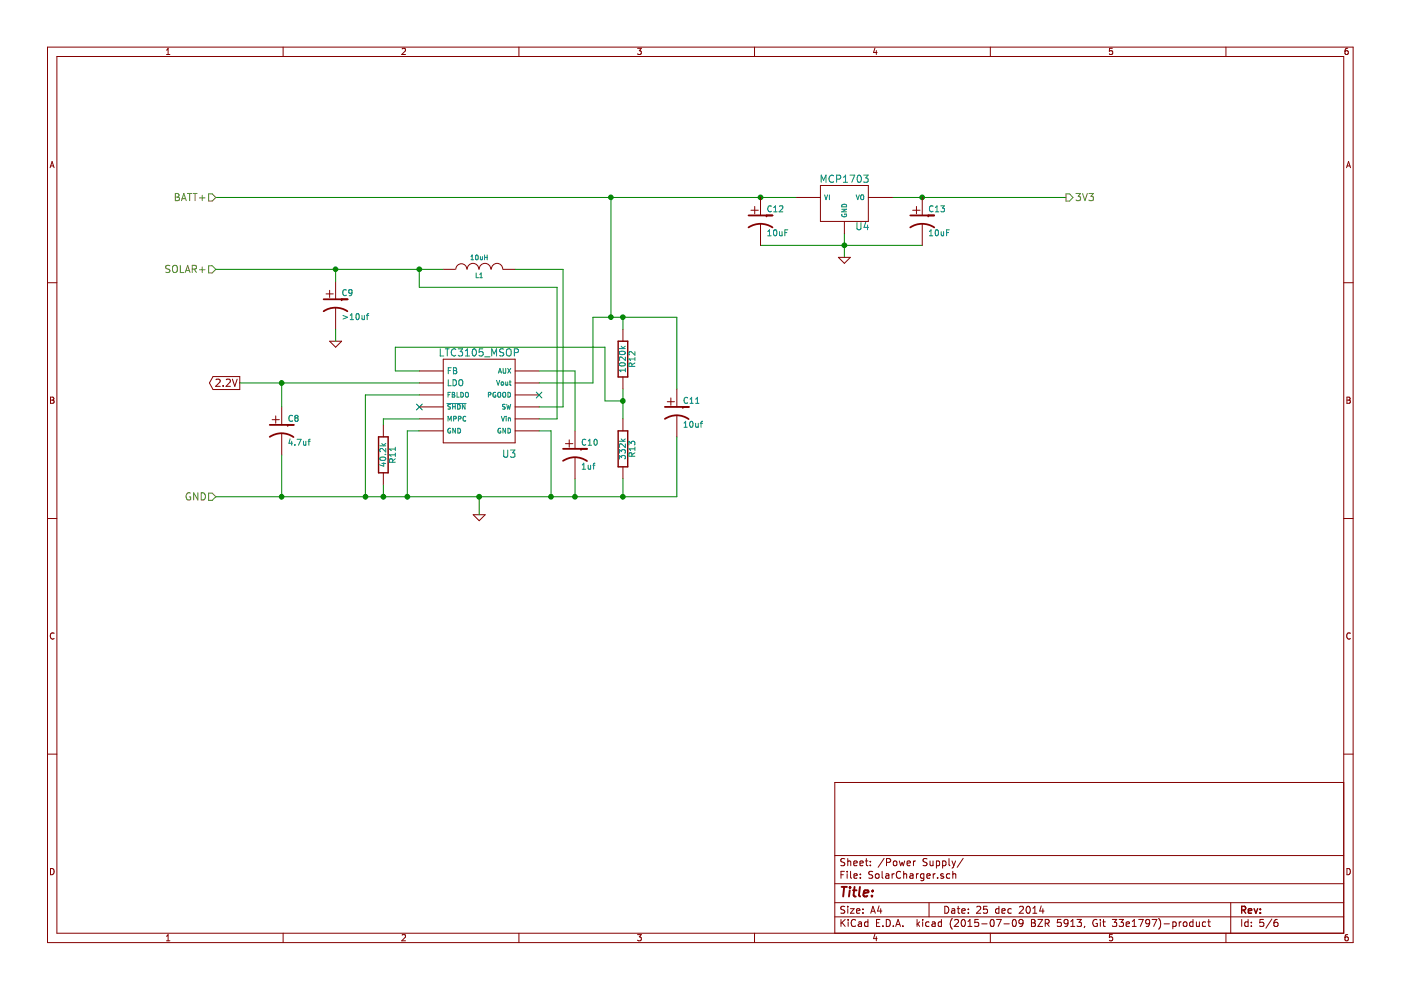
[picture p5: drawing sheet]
EESchema Schematic File Version 2
LIBS:WindLoggerv3_PCB-rescue
LIBS:power
LIBS:device
LIBS:transistors
LIBS:conn
LIBS:linear
LIBS:regul
LIBS:74xx
LIBS:cmos4000
LIBS:adc-dac
LIBS:memory
LIBS:xilinx
LIBS:microcontrollers
LIBS:dsp
LIBS:microchip
LIBS:analog_switches
LIBS:motorola
LIBS:texas
LIBS:intel
LIBS:audio
LIBS:interface
LIBS:digital-audio
LIBS:display
LIBS:cypress
LIBS:siliconi
LIBS:opto
LIBS:atmel
LIBS:contrib
LIBS:valves
LIBS:1wire
LIBS:arduino_shieldsNCL
LIBS:atmel-1
LIBS:atmel-2005
LIBS:philips
LIBS:nxp
LIBS:matts_components
LIBS:linear2
LIBS:WindLoggerv3_PCB-cache
EELAYER 25 0
EELAYER END
$Descr A4 11693 8268
encoding utf-8
Sheet 5 6
Title ""
Date "25 dec 2014"
Rev ""
Comp ""
Comment1 ""
Comment2 ""
Comment3 ""
Comment4 ""
$EndDescr
Connection ~ 7700 1650
Connection ~ 7050 2050
Wire Wire Line
	6350 2050 7700 2050
Wire Wire Line
	1800 1650 6650 1650
Connection ~ 6350 1650
Wire Wire Line
	7050 1950 7050 2150
Wire Wire Line
	8900 1650 7450 1650
$Comp
L GND #PWR038
U 1 1
P 7050 2150
F 0 "#PWR038" H 7050 2150 30  0001 C CNN
F 1 "GND" H 7050 2080 30  0001 C CNN
F 2 "" H 7050 2150 60  0001 C CNN
F 3 "" H 7050 2150 60  0001 C CNN
	1    7050 2150
	1    0    0    -1  
$EndComp
$Comp
L CP1 C13
U 1 1
P 7700 1850
F 0 "C13" H 7750 1950 50  0000 L CNN
F 1 "10uF" H 7750 1750 50  0000 L CNN
F 2 "" H 7700 1850 60  0001 C CNN
F 3 "" H 7700 1850 60  0001 C CNN
	1    7700 1850
	1    0    0    -1  
$EndComp
$Comp
L CP1 C12
U 1 1
P 6350 1850
F 0 "C12" H 6400 1950 50  0000 L CNN
F 1 "10uF" H 6400 1750 50  0000 L CNN
F 2 "" H 6350 1850 60  0001 C CNN
F 3 "" H 6350 1850 60  0001 C CNN
	1    6350 1850
	1    0    0    -1  
$EndComp
Text HLabel 8900 1650 2    60   Output ~ 0
3V3
Text HLabel 1800 2250 0    60   Input ~ 0
SOLAR+
Text HLabel 1800 4150 0    60   Input ~ 0
GND
Text HLabel 1800 1650 0    60   Input ~ 0
BATT+
$Comp
L LTC3105_MSOP U3
U 1 1
P 4100 3600
F 0 "U3" H 4250 3404 60  0000 C CNN
F 1 "LTC3105_MSOP" H 4000 4250 60  0000 C CNN
F 2 "~" H 4100 3600 60  0000 C CNN
F 3 "~" H 4100 3600 60  0000 C CNN
	1    4100 3600
	1    0    0    -1  
$EndComp
$Comp
L INDUCTOR L1
U 1 1
P 4000 2250
F 0 "L1" V 3950 2250 40  0000 C CNN
F 1 "10uH" V 4100 2250 40  0000 C CNN
F 2 "" H 4000 2250 60  0000 C CNN
F 3 "" H 4000 2250 60  0000 C CNN
	1    4000 2250
	0    -1   -1   0   
$EndComp
$Comp
L R R12
U 1 1
P 5200 3000
F 0 "R12" V 5280 3000 50  0000 C CNN
F 1 "1020k" V 5200 3000 50  0000 C CNN
F 2 "" H 5200 3000 60  0000 C CNN
F 3 "" H 5200 3000 60  0000 C CNN
	1    5200 3000
	1    0    0    -1  
$EndComp
$Comp
L R R13
U 1 1
P 5200 3750
F 0 "R13" V 5280 3750 50  0000 C CNN
F 1 "332k" V 5200 3750 50  0000 C CNN
F 2 "" H 5200 3750 60  0000 C CNN
F 3 "" H 5200 3750 60  0000 C CNN
	1    5200 3750
	1    0    0    -1  
$EndComp
$Comp
L R R11
U 1 1
P 3200 3800
F 0 "R11" V 3280 3800 50  0000 C CNN
F 1 "40.2k" V 3200 3800 50  0000 C CNN
F 2 "" H 3200 3800 60  0000 C CNN
F 3 "" H 3200 3800 60  0000 C CNN
	1    3200 3800
	1    0    0    -1  
$EndComp
$Comp
L CP1 C9
U 1 1
P 2800 2550
F 0 "C9" H 2850 2650 50  0000 L CNN
F 1 ">10uf" H 2850 2450 50  0000 L CNN
F 2 "" H 2800 2550 60  0000 C CNN
F 3 "" H 2800 2550 60  0000 C CNN
	1    2800 2550
	1    0    0    -1  
$EndComp
$Comp
L CP1 C11
U 1 1
P 5650 3450
F 0 "C11" H 5700 3550 50  0000 L CNN
F 1 "10uf" H 5700 3350 50  0000 L CNN
F 2 "" H 5650 3450 60  0000 C CNN
F 3 "" H 5650 3450 60  0000 C CNN
	1    5650 3450
	1    0    0    -1  
$EndComp
$Comp
L CP1 C8
U 1 1
P 2350 3600
F 0 "C8" H 2400 3700 50  0000 L CNN
F 1 "4.7uf" H 2400 3500 50  0000 L CNN
F 2 "" H 2350 3600 60  0000 C CNN
F 3 "" H 2350 3600 60  0000 C CNN
	1    2350 3600
	1    0    0    -1  
$EndComp
$Comp
L CP1 C10
U 1 1
P 4800 3800
F 0 "C10" H 4850 3900 50  0000 L CNN
F 1 "1uf" H 4850 3700 50  0000 L CNN
F 2 "" H 4800 3800 60  0000 C CNN
F 3 "" H 4800 3800 60  0000 C CNN
	1    4800 3800
	1    0    0    -1  
$EndComp
Wire Wire Line
	1800 4150 5650 4150
Wire Wire Line
	4600 4150 4600 3600
Wire Wire Line
	4600 3600 4500 3600
$Comp
L GND #PWR039
U 1 1
P 4000 4300
F 0 "#PWR039" H 4000 4300 30  0001 C CNN
F 1 "GND" H 4000 4230 30  0001 C CNN
F 2 "" H 4000 4300 60  0000 C CNN
F 3 "" H 4000 4300 60  0000 C CNN
	1    4000 4300
	1    0    0    -1  
$EndComp
Wire Wire Line
	4000 4300 4000 4150
Connection ~ 4000 4150
Wire Wire Line
	3500 3600 3400 3600
Wire Wire Line
	3400 3600 3400 4150
Connection ~ 3400 4150
Wire Wire Line
	4800 4150 4800 4000
Connection ~ 4600 4150
Wire Wire Line
	4500 3100 4800 3100
Wire Wire Line
	4800 3100 4800 3600
Wire Wire Line
	2000 3200 3500 3200
Wire Wire Line
	2350 3200 2350 3400
Wire Wire Line
	2350 3800 2350 4150
Connection ~ 2350 4150
Wire Wire Line
	3500 3500 3200 3500
Wire Wire Line
	3200 3500 3200 3550
Wire Wire Line
	3200 4050 3200 4150
Connection ~ 3200 4150
$Comp
L GND #PWR040
U 1 1
P 2800 2850
F 0 "#PWR040" H 2800 2850 30  0001 C CNN
F 1 "GND" H 2800 2780 30  0001 C CNN
F 2 "" H 2800 2850 60  0000 C CNN
F 3 "" H 2800 2850 60  0000 C CNN
	1    2800 2850
	1    0    0    -1  
$EndComp
Wire Wire Line
	1800 2250 3700 2250
Wire Wire Line
	4300 2250 4700 2250
Wire Wire Line
	4700 2250 4700 3400
Wire Wire Line
	4700 3400 4500 3400
Wire Wire Line
	4500 3500 4650 3500
Wire Wire Line
	4650 3500 4650 2400
Wire Wire Line
	4650 2400 3500 2400
Wire Wire Line
	3500 2400 3500 2250
Connection ~ 3500 2250
Wire Wire Line
	2800 2350 2800 2250
Connection ~ 2800 2250
Wire Wire Line
	2800 2850 2800 2750
Wire Wire Line
	4500 3200 4950 3200
Wire Wire Line
	4950 3200 4950 2650
Wire Wire Line
	4950 2650 5650 2650
Wire Wire Line
	5200 2650 5200 2750
Wire Wire Line
	5200 3250 5200 3500
Wire Wire Line
	5200 4150 5200 4000
Connection ~ 4800 4150
Wire Wire Line
	5650 2650 5650 3250
Connection ~ 5200 2650
Wire Wire Line
	5650 4150 5650 3650
Connection ~ 5200 4150
Wire Wire Line
	3500 3300 3050 3300
Wire Wire Line
	3050 3300 3050 4150
Connection ~ 3050 4150
Wire Wire Line
	3500 3100 3300 3100
Wire Wire Line
	3300 3100 3300 2900
Wire Wire Line
	3300 2900 5050 2900
Wire Wire Line
	5050 2900 5050 3350
Wire Wire Line
	5050 3350 5200 3350
Connection ~ 5200 3350
Text GLabel 2000 3200 0    60   Output ~ 0
2.2V
Connection ~ 2350 3200
Wire Wire Line
	5100 1650 5100 2650
Connection ~ 5100 2650
Connection ~ 5100 1650
$Comp
L MCP1703-Matt U4
U 1 1
P 7050 1700
F 0 "U4" H 7200 1504 60  0000 C CNN
F 1 "MCP1703" H 7050 1900 60  0000 C CNN
F 2 "~" H 7050 1700 60  0000 C CNN
F 3 "~" H 7050 1700 60  0000 C CNN
	1    7050 1700
	1    0    0    -1  
$EndComp
NoConn ~ 4500 3300
NoConn ~ 3500 3400
$EndSCHEMATC
